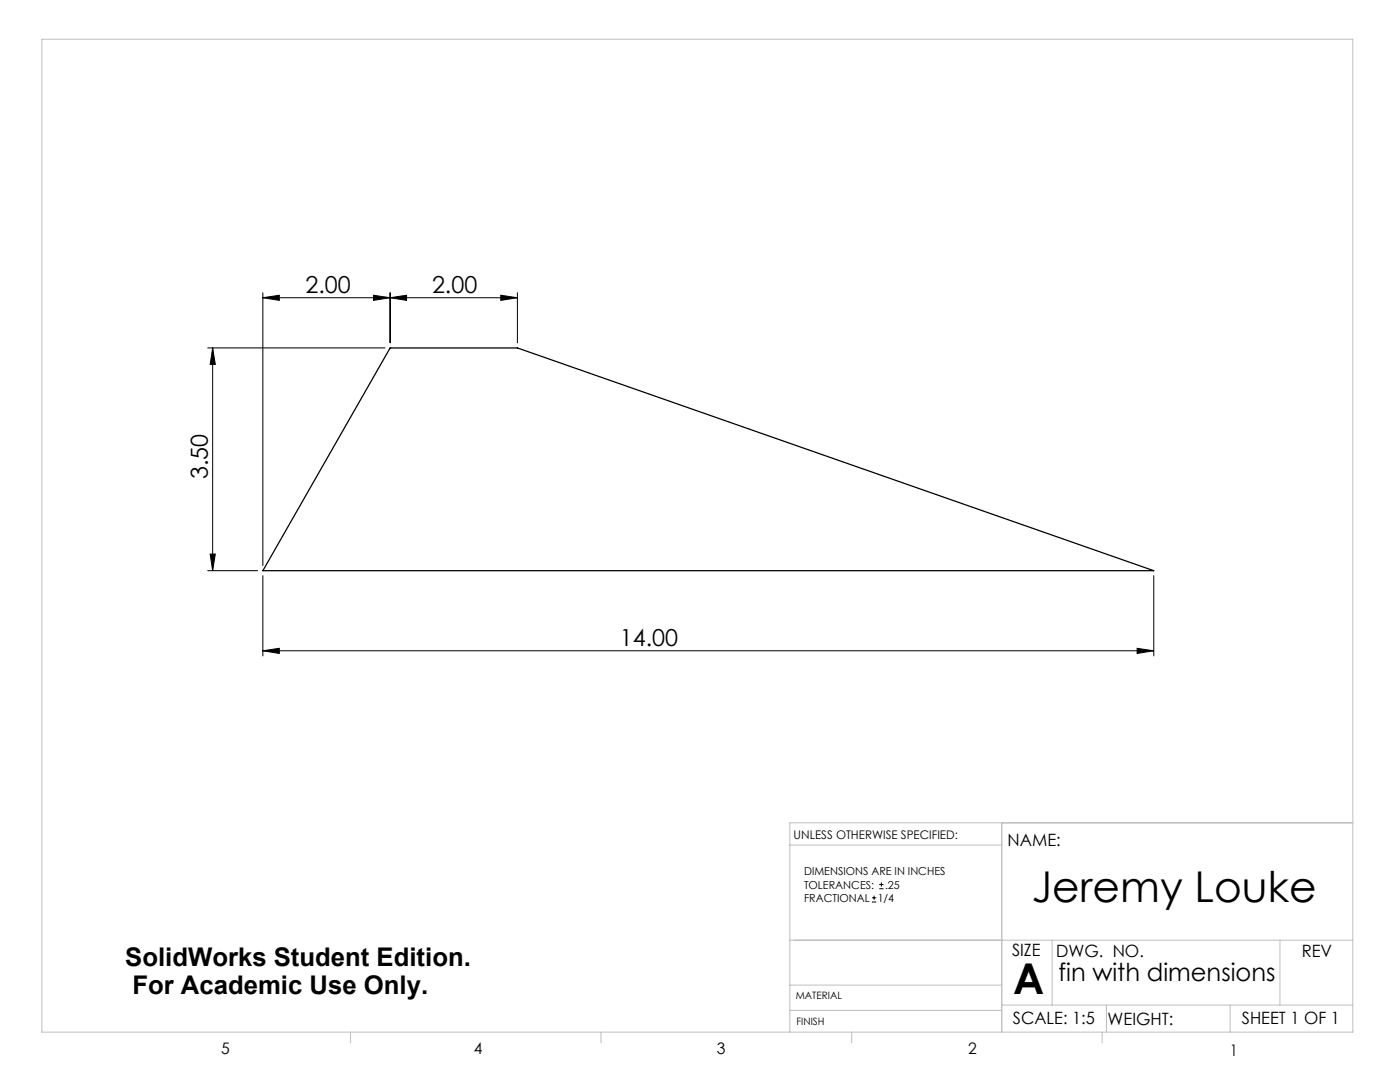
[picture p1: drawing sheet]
<svg xmlns="http://www.w3.org/2000/svg" width="279mm" height="216mm" viewBox="0 0 279 216" stroke-linecap="round" stroke-linejoin="round" font-family="sans-serif">
<g fill="none" stroke="#000" stroke-width=".2">
<path d="M52.5 59.4l3.2-.5v1zM52.5 59.4h50.8M52.5 58.4v54.5M74.5 58.9l3.4 .5-3.4 .5zM77.9 59.4l3.2-.5v1zM77.9 58.4v10M99.9 58.9l3.4 .5-3.4 .5zM103.3 58.4v10M41.5 69.4h35.3M42.4 69.4l.6 3.3h-1.1zM42.4 69.4v44.5M41.5 113.9h9.9"/>
<path d="M41.9 110.6h1.1l-.6 3.3zM52.5 114.9v16M230.3 114.9v16M52.5 129.9l3.2-.5v1zM52.5 129.9h177.8M226.9 129.4l3.4 .5-3.4 .5zM174 180h.9M174 179.1h.9M174.4 178.7v.9M175.5 177.3h.8M175.5 176.5h.8M175.9 176.1v.8"/>
</g>
<g fill="none" stroke="#c0c0c0" stroke-width=".2">
<path d="M8.4 7.8h261.6v198.2h-261.6zM157.6 168.6h42.3M199.9 164.2v41.8M270 164.2h-112.4v41.8M157.6 187.6h112.4M157.6 196.6h42.3M210 187.6v13M255.4 187.6v13M70 206v2.1M119.9 206v2.1M157.6 201.6h42.3M170 206v2.1"/>
<path d="M199.9 200.6h70.1M220 206v2.1M220.8 200.6v5.4M245.5 200.6v5.4"/>
</g>
<g fill="#000">
<path d="M99.9 58.9l3.4 .5-3.4 .5zM77.9 59.4l3.2-.5v1zM74.5 58.9l3.4 .5-3.4 .5zM52.5 59.4l3.2-.5v1z"/>
<path d="M42.4 69.4l.6 3.3h-1.1zM41.9 110.6h1.1l-.6 3.3z"/>
<path d="M52.5 129.9l3.2-.5v1zM226.9 129.4l3.4 .5-3.4 .5z"/>
</g>
<path d="M77.9 69.4h25.4l127 44.5h-177.8z" fill="none" stroke="#000" stroke-width=".25"/>
<g font-size="8.5">
<text x="205.9" y="180">Jeremy Louke</text>
<text x="202.2" y="198.3">A</text>
</g>
<g font-size="5.1">
<text x="25" y="192.8">SolidWorks Student Edition.</text>
<text x="26.4" y="198.4">For Academic Use Only.</text>
</g>
<text font-size="4.9" x="211.3" y="195.7">fin with dimensions</text>
<g font-size="4.7">
<text x="61" y="58.4">2.00</text>
<text x="86.2" y="58.4">2.00</text>
<text x="41.4" y="95.7" transform="rotate(-90 41.4 95.7)">3.50</text>
<text x="123.7" y="128.8">14.00</text>
</g>
<g font-size="3.4">
<text x="201.1" y="168.8">NAME:</text>
<text x="202" y="190.8">SIZE</text>
<text x="210.8" y="190.9">DWG. NO.</text>
<text x="259.8" y="191">REV</text>
<text x="202.1" y="204.4">SCALE: 1:5</text>
<text x="221" y="204.5">WEIGHT:</text>
<text x="247.8" y="204.4">SHEET 1 OF 1</text>
</g>
<g font-size="3.2">
<text x="44.2" y="210.4">5</text>
<text x="94.6" y="210.3">4</text>
<text x="143.1" y="210.4">3</text>
<text x="193.2" y="210.3">2</text>
<text x="245.4" y="210.6">1</text>
</g>
<text font-size="2.4" x="158.4" y="167.3">UNLESS OTHERWISE SPECIFIED:</text>
<g font-size="2.2">
<text x="160.5" y="180">FRACTIONAL</text>
<text x="160.5" y="174.7">DIMENSIONS ARE IN INCHES</text>
<text x="160.5" y="177.3">TOLERANCES:</text>
<text x="175.2" y="180">1/4</text>
<text x="176.6" y="177.3">.25</text>
</g>
<g font-size="2">
<text x="158.8" y="199.3">MATERIAL</text>
<text x="159" y="204.4">FINISH</text>
</g>
</svg>
